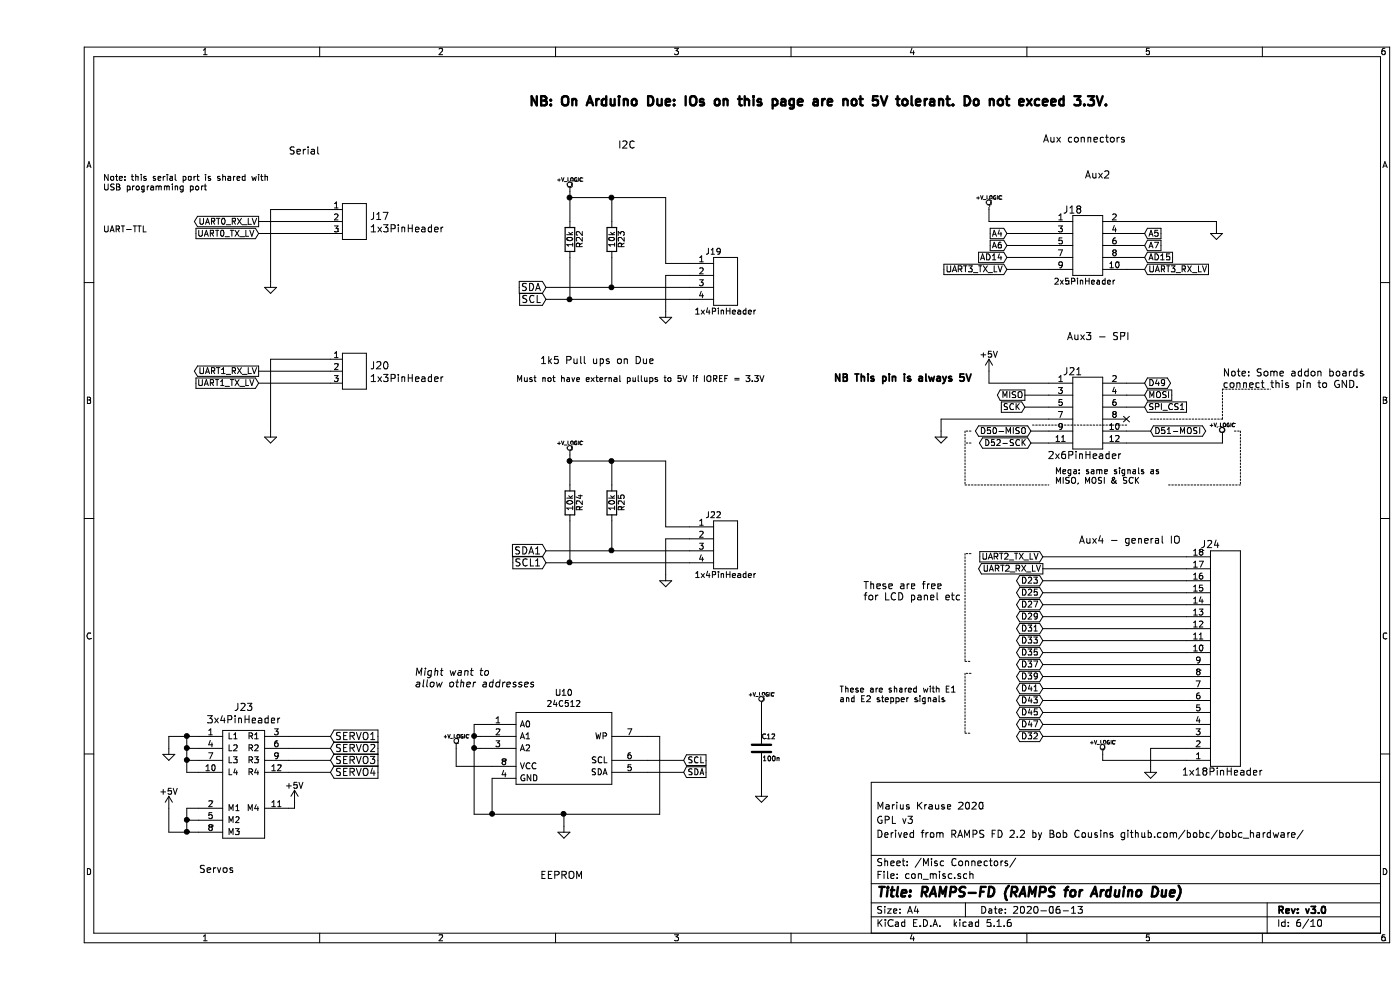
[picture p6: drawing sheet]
EESchema Schematic File Version 4
EELAYER 30 0
EELAYER END
$Descr A4 11693 8268
encoding utf-8
Sheet 6 10
Title "RAMPS-FD (RAMPS for Arduino Due)"
Date "2020-06-13"
Rev "v3.0"
Comp ""
Comment1 "Derived from RAMPS FD 2.2 by Bob Cousins github.com/bobc/bobc_hardware/"
Comment2 "GPL v3"
Comment3 "Marius Krause 2020"
Comment4 ""
$EndDescr
Text GLabel 9250 2150 2    50   Input ~ 0
AD15
Text GLabel 8100 2150 0    50   Input ~ 0
AD14
Wire Wire Line
	8300 3700 8450 3700
Wire Wire Line
	1950 2350 1950 1750
Wire Wire Line
	8250 3400 8450 3400
Wire Wire Line
	9250 3300 9100 3300
Wire Wire Line
	8300 3600 8450 3600
Wire Wire Line
	9250 2150 9100 2150
Wire Wire Line
	9250 1950 9100 1950
Wire Wire Line
	8450 2150 8100 2150
Wire Wire Line
	8100 1950 8450 1950
Wire Wire Line
	7550 3600 7550 3500
Wire Wire Line
	8450 3200 7950 3200
Wire Wire Line
	7950 3200 7950 3100
Wire Wire Line
	9100 1850 9850 1850
Wire Wire Line
	2450 1850 1850 1850
Connection ~ 4800 2400
Wire Wire Line
	4800 2150 4800 2400
Connection ~ 4450 2500
Wire Wire Line
	4450 2150 4450 2500
Wire Wire Line
	4250 2400 4800 2400
Connection ~ 4800 1650
Wire Wire Line
	4800 1850 4800 1650
Wire Wire Line
	4450 1650 4800 1650
Wire Wire Line
	5250 1650 5250 2200
Wire Wire Line
	5250 2200 5450 2200
Wire Wire Line
	4450 1600 4450 1650
Connection ~ 4450 1650
Wire Wire Line
	5450 2300 5250 2300
Wire Wire Line
	5250 2300 5250 2600
Wire Wire Line
	4250 2500 4450 2500
Wire Wire Line
	2450 6150 2100 6150
Wire Wire Line
	2450 6250 2100 6250
Wire Wire Line
	2450 6350 2100 6350
Wire Wire Line
	1100 6250 1100 6150
Wire Wire Line
	2450 6450 2100 6450
Wire Wire Line
	1250 6950 1100 6950
Wire Wire Line
	1100 6950 1100 6750
Wire Wire Line
	1850 1950 2450 1950
Wire Wire Line
	7950 1750 7950 1850
Wire Wire Line
	7950 1850 8450 1850
Wire Wire Line
	9850 1850 9850 1900
Wire Wire Line
	8100 2050 8450 2050
Wire Wire Line
	8100 2250 8450 2250
Wire Wire Line
	9100 2050 9250 2050
Wire Wire Line
	9100 2250 9250 2250
Wire Wire Line
	9100 3400 9250 3400
Wire Wire Line
	8450 3300 8250 3300
Wire Wire Line
	1850 3200 2450 3200
Wire Wire Line
	2450 3100 1850 3100
Wire Wire Line
	4250 4700 4450 4700
Wire Wire Line
	5250 4800 5250 4500
Wire Wire Line
	5250 4500 5450 4500
Connection ~ 4450 3850
Wire Wire Line
	4450 3800 4450 3850
Wire Wire Line
	5450 4400 5250 4400
Wire Wire Line
	5250 4400 5250 3850
Wire Wire Line
	5250 3850 4800 3850
Wire Wire Line
	4800 4050 4800 3850
Connection ~ 4800 3850
Wire Wire Line
	4250 4600 4800 4600
Wire Wire Line
	4450 4350 4450 4700
Connection ~ 4450 4700
Wire Wire Line
	4800 4350 4800 4600
Connection ~ 4800 4600
Text GLabel 8300 3600 0    50   BiDi ~ 0
D50-MISO
Text GLabel 8300 3700 0    50   BiDi ~ 0
D52-SCK
$Comp
L RAMPS-FD:1x4PinHeader J22
U 1 1
P 5650 4400
F 0 "J22" H 5650 4500 50  0000 C CNN
F 1 "1x4PinHeader" H 5750 4000 50  0000 C CNN
F 2 "RAMPS-FD:pin_header_2.54mm_1x4" H 5650 4400 60  0001 C CNN
F 3 "" H 5650 4400 60  0001 C CNN
F 4 "yes" H 0   0   50  0001 C CNN "Fitted"
F 5 "LCSC: C124378" H 0   0   50  0001 C CNN "Ordering"
F 6 "0,024235" H 0   0   50  0001 C CNN "Price (USD)"
	1    5650 4400
	1    0    0    -1  
$EndComp
$Comp
L RAMPS-FD:10k R?
U 1 1
P 4800 4200
AR Path="/523B601F" Ref="R?"  Part="1" 
AR Path="/5176EFAC/523B601F" Ref="R25"  Part="1" 
F 0 "R25" V 4880 4200 50  0000 C CNN
F 1 "10k" V 4800 4200 50  0000 C CNN
F 2 "RAMPS-FD:R_0603" H 4800 4200 60  0001 C CNN
F 3 "" H 4800 4200 60  0001 C CNN
F 4 "yes" H 4800 4200 50  0001 C CNN "Fitted"
F 5 "LCSC: C238881" H 4800 4200 50  0001 C CNN "Ordering"
F 6 "0,003395" H 4800 4200 50  0001 C CNN "Price (USD)"
	1    4800 4200
	1    0    0    -1  
$EndComp
$Comp
L RAMPS-FD:10k R?
U 1 1
P 4450 4200
AR Path="/523B601E" Ref="R?"  Part="1" 
AR Path="/5176EFAC/523B601E" Ref="R24"  Part="1" 
F 0 "R24" V 4530 4200 50  0000 C CNN
F 1 "10k" V 4450 4200 50  0000 C CNN
F 2 "RAMPS-FD:R_0603" H 4450 4200 60  0001 C CNN
F 3 "" H 4450 4200 60  0001 C CNN
F 4 "yes" H 4450 4200 50  0001 C CNN "Fitted"
F 5 "LCSC: C238881" H 4450 4200 50  0001 C CNN "Ordering"
F 6 "0,003395" H 4450 4200 50  0001 C CNN "Price (USD)"
	1    4450 4200
	1    0    0    -1  
$EndComp
$Comp
L power:GND #PWR?
U 1 1
P 5250 4800
AR Path="/523B601D" Ref="#PWR?"  Part="1" 
AR Path="/5176EFAC/523B601D" Ref="#PWR074"  Part="1" 
F 0 "#PWR074" H 5250 4800 30  0001 C CNN
F 1 "GND" H 5250 4730 30  0001 C CNN
F 2 "" H 5250 4800 60  0001 C CNN
F 3 "" H 5250 4800 60  0001 C CNN
	1    5250 4800
	1    0    0    -1  
$EndComp
Text GLabel 4250 4600 0    60   Input ~ 0
SDA1
Text GLabel 4250 4700 0    60   Input ~ 0
SCL1
$Comp
L RAMPS-FD:+V_LOGIC #PWR073
U 1 1
P 4450 3800
F 0 "#PWR073" H 4450 3770 30  0001 C CNN
F 1 "+V_LOGIC" H 4450 3900 30  0000 C CNN
F 2 "" H 4450 3800 60  0001 C CNN
F 3 "" H 4450 3800 60  0001 C CNN
	1    4450 3800
	1    0    0    -1  
$EndComp
Text GLabel 1850 3100 0    50   Output ~ 0
UART1_RX_LV
Text GLabel 1850 3200 0    50   Input ~ 0
UART1_TX_LV
$Comp
L power:GND #PWR?
U 1 1
P 1950 3600
AR Path="/523B5AB9" Ref="#PWR?"  Part="1" 
AR Path="/5176EFAC/523B5AB9" Ref="#PWR070"  Part="1" 
F 0 "#PWR070" H 1950 3600 30  0001 C CNN
F 1 "GND" H 1950 3530 30  0001 C CNN
F 2 "" H 1950 3600 60  0001 C CNN
F 3 "" H 1950 3600 60  0001 C CNN
	1    1950 3600
	1    0    0    -1  
$EndComp
Text Notes 2100 1300 0    60   ~ 0
Serial
Text Notes 550  1950 0    50   ~ 0
UART-TTL
Text GLabel 8100 2050 0    50   Input ~ 0
A6
Text GLabel 9250 2050 2    50   Input ~ 0
A7
Text GLabel 9250 1950 2    50   Input ~ 0
A5
Text GLabel 8100 1950 0    50   Input ~ 0
A4
Text GLabel 9300 3600 2    50   BiDi ~ 0
D51-MOSI
$Comp
L RAMPS-FD:+V_LOGIC #PWR065
U 1 1
P 7950 1750
F 0 "#PWR065" H 7950 1720 30  0001 C CNN
F 1 "+V_LOGIC" H 7950 1850 30  0000 C CNN
F 2 "" H 7950 1750 60  0001 C CNN
F 3 "" H 7950 1750 60  0001 C CNN
	1    7950 1750
	1    0    0    -1  
$EndComp
$Comp
L RAMPS-FD:+V_LOGIC #PWR064
U 1 1
P 4450 1600
F 0 "#PWR064" H 4450 1570 30  0001 C CNN
F 1 "+V_LOGIC" H 4450 1700 30  0000 C CNN
F 2 "" H 4450 1600 60  0001 C CNN
F 3 "" H 4450 1600 60  0001 C CNN
	1    4450 1600
	1    0    0    -1  
$EndComp
Text GLabel 8400 6050 0    50   BiDi ~ 0
D47
Text GLabel 8400 5950 0    50   BiDi ~ 0
D45
Text GLabel 8400 5850 0    50   BiDi ~ 0
D43
Text GLabel 8400 5750 0    50   BiDi ~ 0
D41
Text GLabel 8400 5650 0    50   BiDi ~ 0
D39
Text GLabel 8400 5550 0    50   BiDi ~ 0
D37
Text GLabel 8400 5450 0    50   BiDi ~ 0
D35
Text GLabel 8400 5350 0    50   BiDi ~ 0
D33
Text GLabel 8400 5250 0    50   BiDi ~ 0
D31
Text GLabel 8400 5150 0    50   BiDi ~ 0
D29
Text GLabel 8400 5050 0    50   BiDi ~ 0
D27
Text GLabel 8400 4950 0    50   BiDi ~ 0
D25
Text GLabel 8400 4850 0    50   BiDi ~ 0
D23
$Comp
L RAMPS-FD:1x18PinHeader J24
U 1 1
P 9800 6350
F 0 "J24" H 9800 4550 60  0000 C CNN
F 1 "1x18PinHeader" H 9900 6450 60  0000 C CNN
F 2 "RAMPS-FD:PinHeader_1x18_P2.54mm_Vertical" H 9800 6350 60  0001 C CNN
F 3 "" H 9800 6350 60  0001 C CNN
F 4 "yes" H 0   0   50  0001 C CNN "Fitted"
F 5 "LCSC: 1xC124381 1xC124372" H 0   0   50  0001 C CNN "Ordering"
F 6 "=0,047589+0,048216" H 0   0   50  0001 C CNN "Price (USD)"
	1    9800 6350
	1    0    0    1   
$EndComp
Text GLabel 9250 3200 2    50   BiDi ~ 0
D49
Text GLabel 9250 3300 2    50   Input ~ 0
MOSI
Text GLabel 8250 3400 0    50   Input ~ 0
SCK
Text GLabel 8250 3300 0    50   Output ~ 0
MISO
Text Notes 4000 3200 0    50   ~ 0
Must not have external pullups to 5V if IOREF = 3.3V
$Comp
L power:GND #PWR?
U 1 1
P 7550 3600
AR Path="/5104884C" Ref="#PWR?"  Part="1" 
AR Path="/5176EFAC/5104884C" Ref="#PWR071"  Part="1" 
F 0 "#PWR071" H 7550 3600 30  0001 C CNN
F 1 "GND" H 7550 3530 30  0001 C CNN
F 2 "" H 7550 3600 60  0001 C CNN
F 3 "" H 7550 3600 60  0001 C CNN
	1    7550 3600
	1    0    0    -1  
$EndComp
$Comp
L power:GND #PWR?
U 1 1
P 9850 1900
AR Path="/51048839" Ref="#PWR?"  Part="1" 
AR Path="/5176EFAC/51048839" Ref="#PWR066"  Part="1" 
F 0 "#PWR066" H 9850 1900 30  0001 C CNN
F 1 "GND" H 9850 1830 30  0001 C CNN
F 2 "" H 9850 1900 60  0001 C CNN
F 3 "" H 9850 1900 60  0001 C CNN
	1    9850 1900
	1    0    0    -1  
$EndComp
$Comp
L power:GND #PWR?
U 1 1
P 1950 2350
AR Path="/5104861F" Ref="#PWR?"  Part="1" 
AR Path="/5176EFAC/5104861F" Ref="#PWR067"  Part="1" 
F 0 "#PWR067" H 1950 2350 30  0001 C CNN
F 1 "GND" H 1950 2280 30  0001 C CNN
F 2 "" H 1950 2350 60  0001 C CNN
F 3 "" H 1950 2350 60  0001 C CNN
	1    1950 2350
	1    0    0    -1  
$EndComp
Text GLabel 1850 1950 0    50   Input ~ 0
UART0_TX_LV
Text GLabel 1850 1850 0    50   Output ~ 0
UART0_RX_LV
Text Notes 4200 3050 0    60   ~ 0
1k5 Pull ups on Due
Text Notes 8600 2850 0    60   ~ 0
Aux3 - SPI
Text Notes 8750 1500 0    60   ~ 0
Aux2
Text Notes 8400 1200 0    60   ~ 0
Aux connectors
Text Notes 1350 7300 0    60   ~ 0
Servos
$Comp
L power:GND #PWR?
U 1 1
P 1100 6250
AR Path="/51047C7E" Ref="#PWR?"  Part="1" 
AR Path="/5176EFAC/51047C7E" Ref="#PWR076"  Part="1" 
F 0 "#PWR076" H 1100 6250 30  0001 C CNN
F 1 "GND" H 1100 6180 30  0001 C CNN
F 2 "" H 1100 6250 60  0001 C CNN
F 3 "" H 1100 6250 60  0001 C CNN
	1    1100 6250
	1    0    0    -1  
$EndComp
$Comp
L power:+5V #PWR082
U 1 1
P 1100 6750
F 0 "#PWR082" H 1100 6600 50  0001 C CNN
F 1 "+5V" H 1100 6890 50  0000 C CNN
F 2 "" H 1100 6750 50  0000 C CNN
F 3 "" H 1100 6750 50  0000 C CNN
	1    1100 6750
	1    0    0    -1  
$EndComp
Text GLabel 2450 6450 2    60   Input ~ 0
SERVO4
Text GLabel 2450 6350 2    60   Input ~ 0
SERVO3
Text GLabel 2450 6150 2    60   Input ~ 0
SERVO1
Text Notes 4850 1250 0    60   ~ 0
I2C
Text GLabel 4250 2500 0    60   Input ~ 0
SCL
Text GLabel 4250 2400 0    60   Input ~ 0
SDA
$Comp
L power:GND #PWR?
U 1 1
P 5250 2600
AR Path="/51047413" Ref="#PWR?"  Part="1" 
AR Path="/5176EFAC/51047413" Ref="#PWR068"  Part="1" 
F 0 "#PWR068" H 5250 2600 30  0001 C CNN
F 1 "GND" H 5250 2530 30  0001 C CNN
F 2 "" H 5250 2600 60  0001 C CNN
F 3 "" H 5250 2600 60  0001 C CNN
	1    5250 2600
	1    0    0    -1  
$EndComp
$Comp
L RAMPS-FD:10k R?
U 1 1
P 4450 2000
AR Path="/510473D0" Ref="R?"  Part="1" 
AR Path="/5176EFAC/510473D0" Ref="R22"  Part="1" 
F 0 "R22" V 4530 2000 50  0000 C CNN
F 1 "10k" V 4450 2000 50  0000 C CNN
F 2 "RAMPS-FD:R_0603" H 4450 2000 60  0001 C CNN
F 3 "" H 4450 2000 60  0001 C CNN
F 4 "yes" H 4450 2000 50  0001 C CNN "Fitted"
F 5 "LCSC: C238881" H 4450 2000 50  0001 C CNN "Ordering"
F 6 "0,003395" H 4450 2000 50  0001 C CNN "Price (USD)"
	1    4450 2000
	1    0    0    -1  
$EndComp
$Comp
L RAMPS-FD:10k R?
U 1 1
P 4800 2000
AR Path="/510473CD" Ref="R?"  Part="1" 
AR Path="/5176EFAC/510473CD" Ref="R23"  Part="1" 
F 0 "R23" V 4880 2000 50  0000 C CNN
F 1 "10k" V 4800 2000 50  0000 C CNN
F 2 "RAMPS-FD:R_0603" H 4800 2000 60  0001 C CNN
F 3 "" H 4800 2000 60  0001 C CNN
F 4 "yes" H 4800 2000 50  0001 C CNN "Fitted"
F 5 "LCSC: C238881" H 4800 2000 50  0001 C CNN "Ordering"
F 6 "0,003395" H 4800 2000 50  0001 C CNN "Price (USD)"
	1    4800 2000
	1    0    0    -1  
$EndComp
$Comp
L RAMPS-FD:1x4PinHeader J19
U 1 1
P 5650 2200
F 0 "J19" H 5650 2300 50  0000 C CNN
F 1 "1x4PinHeader" H 5750 1800 50  0000 C CNN
F 2 "RAMPS-FD:pin_header_2.54mm_1x4" H 5650 2200 60  0001 C CNN
F 3 "" H 5650 2200 60  0001 C CNN
F 4 "yes" H 0   0   50  0001 C CNN "Fitted"
F 5 "LCSC: C124378" H 0   0   50  0001 C CNN "Ordering"
F 6 "0,024235" H 0   0   50  0001 C CNN "Price (USD)"
	1    5650 2200
	1    0    0    -1  
$EndComp
Text Notes 4100 900  0    79   ~ 16
NB: On Arduino Due: IOs on this page are not 5V tolerant. Do not exceed 3.3V.
Text Notes 550  1600 0    50   ~ 0
Note: this serial port is shared with\nUSB programming port
Text GLabel 9250 3400 2    50   Input ~ 0
SPI_CS1
Wire Wire Line
	9300 3600 9100 3600
Wire Wire Line
	7550 3500 8450 3500
Wire Notes Line
	7750 5625 7750 6125
Text GLabel 8400 4750 0    50   Output ~ 0
UART2_RX_LV
Text GLabel 8400 4650 0    50   Input ~ 0
UART2_TX_LV
Text GLabel 8100 2250 0    50   Input ~ 0
UART3_TX_LV
Text GLabel 9250 2250 2    50   Input ~ 0
UART3_RX_LV
Text Notes 6700 5875 0    50   ~ 0
These are shared with E1 \nand E2 stepper signals
Text Notes 8500 4050 0    50   ~ 0
Mega: same signals as \nMISO, MOSI & SCK
Wire Wire Line
	9250 3200 9100 3200
Text GLabel 8400 6150 0    50   BiDi ~ 0
D32
$Comp
L power:+5V #PWR069
U 1 1
P 7950 3100
F 0 "#PWR069" H 7950 2950 50  0001 C CNN
F 1 "+5V" H 7950 3240 50  0000 C CNN
F 2 "" H 7950 3100 50  0000 C CNN
F 3 "" H 7950 3100 50  0000 C CNN
	1    7950 3100
	1    0    0    -1  
$EndComp
Text Notes 6650 3200 0    60   ~ 12
NB This pin is always 5V
Wire Notes Line
	7800 4625 7750 4625
Wire Notes Line
	7750 4625 7750 5525
Wire Notes Line
	7750 5525 7800 5525
Text Notes 6900 5025 0    60   ~ 0
These are free \nfor LCD panel etc
Wire Notes Line
	7800 5625 7750 5625
Wire Notes Line
	7750 6125 7800 6125
NoConn ~ 9100 3500
$Comp
L RAMPS-FD:2x6PinHeader J21
U 1 1
P 8650 3200
F 0 "J21" H 8650 3300 60  0000 C CNN
F 1 "2x6PinHeader" H 8750 2600 60  0000 C CNN
F 2 "RAMPS-FD:pin_header_2.54mm_2x6" H 8650 3200 60  0001 C CNN
F 3 "" H 8650 3200 60  0001 C CNN
F 4 "yes" H 0   0   50  0001 C CNN "Fitted"
F 5 "LCSC: C124388" H 0   0   50  0001 C CNN "Ordering"
F 6 "0,057859" H 0   0   50  0001 C CNN "Price (USD)"
	1    8650 3200
	1    0    0    -1  
$EndComp
$Comp
L RAMPS-FD:+V_LOGIC #PWR072
U 1 1
P 9900 3650
F 0 "#PWR072" H 9900 3620 30  0001 C CNN
F 1 "+V_LOGIC" H 9900 3750 30  0000 C CNN
F 2 "" H 9900 3650 60  0001 C CNN
F 3 "" H 9900 3650 60  0001 C CNN
	1    9900 3650
	1    0    0    -1  
$EndComp
Wire Wire Line
	9100 3700 9900 3700
Wire Wire Line
	9900 3700 9900 3650
Wire Notes Line
	7800 3600 7750 3600
Wire Notes Line
	7750 3600 7750 4050
Wire Notes Line
	7800 3700 7750 3700
Wire Notes Line
	7750 4050 8450 4050
Wire Notes Line
	10000 3600 10050 3600
Wire Notes Line
	10050 3600 10050 4050
Wire Notes Line
	10050 4050 9450 4050
Wire Notes Line
	9300 3500 9900 3500
Wire Notes Line
	9900 3500 9900 3250
Wire Notes Line
	9900 3250 10300 3250
Text Notes 9900 3250 0    60   ~ 0
Note: Some addon boards \nconnect this pin to GND.
$Comp
L power:GND #PWR?
U 1 1
P 4400 6900
AR Path="/52B23654" Ref="#PWR?"  Part="1" 
AR Path="/5176EFAC/52B23654" Ref="#PWR083"  Part="1" 
F 0 "#PWR083" H 4400 6900 30  0001 C CNN
F 1 "GND" H 4400 6830 30  0001 C CNN
F 2 "" H 4400 6900 60  0001 C CNN
F 3 "" H 4400 6900 60  0001 C CNN
	1    4400 6900
	1    0    0    -1  
$EndComp
Wire Wire Line
	3650 6250 3700 6250
Wire Wire Line
	3650 6050 3650 6150
Wire Wire Line
	3650 6800 3800 6800
Connection ~ 4400 6800
Wire Wire Line
	3650 6150 3700 6150
Connection ~ 3650 6250
Wire Wire Line
	3700 6050 3650 6050
Connection ~ 3650 6150
$Comp
L RAMPS-FD:+V_LOGIC #PWR077
U 1 1
P 3500 6250
F 0 "#PWR077" H 3500 6220 30  0001 C CNN
F 1 "+V_LOGIC" H 3500 6350 30  0000 C CNN
F 2 "" H 3500 6250 60  0001 C CNN
F 3 "" H 3500 6250 60  0001 C CNN
	1    3500 6250
	1    0    0    -1  
$EndComp
Wire Wire Line
	3500 6400 3500 6250
Wire Wire Line
	5100 6150 5200 6150
Wire Wire Line
	5200 6150 5200 6800
Text GLabel 5400 6350 2    50   Input ~ 0
SCL
Text GLabel 5400 6450 2    50   Input ~ 0
SDA
Wire Wire Line
	5100 6450 5400 6450
Wire Wire Line
	5100 6350 5400 6350
Text Notes 4200 7350 0    60   ~ 0
EEPROM
$Comp
L RAMPS-FD:100n C?
U 1 1
P 6050 6250
AR Path="/52B22339" Ref="C?"  Part="1" 
AR Path="/5176EFAC/52B22339" Ref="C12"  Part="1" 
F 0 "C12" H 6050 6350 40  0000 L CNN
F 1 "100n" H 6056 6165 40  0000 L CNN
F 2 "RAMPS-FD:C_0603" H 6088 6100 30  0001 C CNN
F 3 "" H 6050 6250 60  0000 C CNN
F 4 "#100nF #50V #5%" H 6050 6250 50  0001 C CNN "Rating"
F 5 "yes" H 0   0   50  0001 C CNN "Fitted"
F 6 "LCSC: C85999" H 0   0   50  0001 C CNN "Ordering"
F 7 "0,016915" H 0   0   50  0001 C CNN "Price (USD)"
	1    6050 6250
	1    0    0    -1  
$EndComp
$Comp
L power:GND #PWR?
U 1 1
P 6050 6600
AR Path="/52B22346" Ref="#PWR?"  Part="1" 
AR Path="/5176EFAC/52B22346" Ref="#PWR080"  Part="1" 
F 0 "#PWR080" H 6050 6600 30  0001 C CNN
F 1 "GND" H 6050 6530 30  0001 C CNN
F 2 "" H 6050 6600 60  0001 C CNN
F 3 "" H 6050 6600 60  0001 C CNN
	1    6050 6600
	1    0    0    -1  
$EndComp
Wire Wire Line
	6050 6400 6050 6600
$Comp
L RAMPS-FD:+V_LOGIC #PWR075
U 1 1
P 6050 5900
F 0 "#PWR075" H 6050 5870 30  0001 C CNN
F 1 "+V_LOGIC" H 6050 6000 30  0000 C CNN
F 2 "" H 6050 5900 60  0001 C CNN
F 3 "" H 6050 5900 60  0001 C CNN
	1    6050 5900
	1    0    0    -1  
$EndComp
Wire Wire Line
	6050 6100 6050 5900
Text Notes 3150 5750 0    60   Italic 0
Might want to \nallow other addresses
Wire Notes Line
	9100 3550 8300 3550
Wire Wire Line
	4800 2400 5450 2400
Wire Wire Line
	4450 2500 5450 2500
Wire Wire Line
	4800 1650 5250 1650
Wire Wire Line
	4450 1650 4450 1850
Wire Wire Line
	4450 3850 4450 4050
Wire Wire Line
	4800 3850 4450 3850
Wire Wire Line
	4450 4700 5450 4700
Wire Wire Line
	4800 4600 5450 4600
Wire Wire Line
	4400 6800 4400 6900
Wire Wire Line
	4400 6800 5200 6800
Wire Wire Line
	3650 6250 3650 6800
Wire Wire Line
	3650 6150 3650 6250
$Comp
L RAMPS-FD:3x4PinHeader J23
U 1 1
P 1550 6150
F 0 "J23" H 1725 6397 60  0000 C CNN
F 1 "3x4PinHeader" H 1725 6291 60  0000 C CNN
F 2 "RAMPS-FD:4x3_2.54mm_Header" H 1550 6150 60  0001 C CNN
F 3 "" H 1550 6150 60  0001 C CNN
F 4 "yes" H 0   0   50  0001 C CNN "Fitted"
F 5 "=0,039494 + 0,024235" H 0   0   50  0001 C CNN "Price (USD)"
F 6 "LCSC: 1x C124386 1xC124378" H 0   0   50  0001 C CNN "Ordering"
	1    1550 6150
	1    0    0    -1  
$EndComp
Text GLabel 2450 6250 2    60   Input ~ 0
SERVO2
$Comp
L power:+5V #PWR081
U 1 1
P 2150 6700
F 0 "#PWR081" H 2150 6550 50  0001 C CNN
F 1 "+5V" H 2150 6840 50  0000 C CNN
F 2 "" H 2150 6700 50  0000 C CNN
F 3 "" H 2150 6700 50  0000 C CNN
	1    2150 6700
	1    0    0    -1  
$EndComp
Wire Wire Line
	2100 6750 2150 6750
Wire Wire Line
	2150 6750 2150 6700
Wire Wire Line
	1350 6750 1250 6750
Wire Wire Line
	1250 6750 1250 6850
Wire Wire Line
	1350 6950 1250 6950
Connection ~ 1250 6950
Wire Wire Line
	1350 6850 1250 6850
Connection ~ 1250 6850
Wire Wire Line
	1250 6850 1250 6950
Wire Wire Line
	1100 6150 1250 6150
Wire Wire Line
	1250 6250 1250 6150
Connection ~ 1250 6150
Wire Wire Line
	1250 6150 1350 6150
Wire Wire Line
	1250 6250 1350 6250
Wire Wire Line
	1350 6350 1250 6350
Wire Wire Line
	1250 6350 1250 6250
Connection ~ 1250 6250
Wire Wire Line
	1350 6450 1250 6450
Wire Wire Line
	1250 6450 1250 6350
Connection ~ 1250 6350
$Comp
L RAMPS-FD:24C512 U10
U 1 1
P 4400 6250
F 0 "U10" H 4400 6715 50  0000 C CNN
F 1 "24C512" H 4400 6624 50  0000 C CNN
F 2 "RAMPS-FD:SOIC-8_3.9x4.9mm_P1.27mm" H 4400 6250 50  0001 C CNN
F 3 "" H 4400 6250 50  0001 C CNN
F 4 "yes" H 0   0   50  0001 C CNN "Fitted"
F 5 "LCSC: C79986" H 0   0   50  0001 C CNN "Ordering"
F 6 "0,295782" H 0   0   50  0001 C CNN "Price (USD)"
	1    4400 6250
	1    0    0    -1  
$EndComp
Wire Wire Line
	3800 6400 3500 6400
Wire Wire Line
	3800 6500 3800 6800
Connection ~ 3800 6800
Wire Wire Line
	3800 6800 4400 6800
$Comp
L RAMPS-FD:2x5PinHeader J18
U 1 1
P 8650 1850
F 0 "J18" H 8650 1950 60  0000 C CNN
F 1 "2x5PinHeader" H 8750 1350 50  0000 C CNN
F 2 "RAMPS-FD:pin_header_2.54mm_2x5" H 8650 1850 60  0001 C CNN
F 3 "" H 8650 1850 60  0001 C CNN
F 4 "yes" H 0   0   50  0001 C CNN "Fitted"
F 5 "LCSC: C124387" H 0   0   50  0001 C CNN "Ordering"
F 6 "0,04557" H 0   0   50  0001 C CNN "Price (USD)"
	1    8650 1850
	1    0    0    -1  
$EndComp
Text Notes 8700 4550 0    60   ~ 0
Aux4 - general IO
Wire Wire Line
	9600 4650 8400 4650
Wire Wire Line
	9600 4750 8400 4750
Wire Wire Line
	8400 4850 9600 4850
Wire Wire Line
	9600 4950 8400 4950
Wire Wire Line
	9600 5150 8400 5150
Wire Wire Line
	8400 5050 9600 5050
Wire Wire Line
	8400 5250 9600 5250
Wire Wire Line
	9600 5350 8400 5350
Wire Wire Line
	8400 5450 9600 5450
Wire Wire Line
	9600 5550 8400 5550
Wire Wire Line
	8400 5650 9600 5650
Wire Wire Line
	9600 5750 8400 5750
Wire Wire Line
	8400 5850 9600 5850
Wire Wire Line
	9600 5950 8400 5950
Wire Wire Line
	8400 6050 9600 6050
Wire Wire Line
	9600 6150 8400 6150
Wire Wire Line
	9300 6250 9600 6250
Wire Wire Line
	9300 6250 9300 6400
Wire Wire Line
	9600 6350 8900 6350
Wire Wire Line
	8900 6350 8900 6300
$Comp
L RAMPS-FD:+V_LOGIC #PWR078
U 1 1
P 8900 6300
F 0 "#PWR078" H 8900 6270 30  0001 C CNN
F 1 "+V_LOGIC" H 8900 6400 30  0000 C CNN
F 2 "" H 8900 6300 60  0001 C CNN
F 3 "" H 8900 6300 60  0001 C CNN
	1    8900 6300
	1    0    0    -1  
$EndComp
$Comp
L power:GND #PWR?
U 1 1
P 9300 6400
AR Path="/5EBBEB80" Ref="#PWR?"  Part="1" 
AR Path="/5176EFAC/5EBBEB80" Ref="#PWR079"  Part="1" 
F 0 "#PWR079" H 9300 6400 30  0001 C CNN
F 1 "GND" H 9300 6330 30  0001 C CNN
F 2 "" H 9300 6400 60  0001 C CNN
F 3 "" H 9300 6400 60  0001 C CNN
	1    9300 6400
	1    0    0    -1  
$EndComp
Wire Wire Line
	2450 3000 1950 3000
Wire Wire Line
	1950 3000 1950 3600
Wire Wire Line
	2450 1750 1950 1750
$Comp
L RAMPS-FD:1x3PinHeader J17
U 1 1
P 2550 1750
F 0 "J17" H 2778 1698 60  0000 L CNN
F 1 "1x3PinHeader" H 2778 1592 60  0000 L CNN
F 2 "RAMPS-FD:PinHeader_1x03_P2.54mm_Vertical" H 2350 1200 60  0001 C CNN
F 3 "" H 2550 1750 60  0001 C CNN
F 4 "LCSC: C49257" H 2500 1000 60  0001 C CNN "Ordering"
F 5 "0,010025" H 2550 1750 50  0001 C CNN "Price (USD)"
F 6 "yes" H 2550 1750 50  0001 C CNN "Fitted"
	1    2550 1750
	1    0    0    -1  
$EndComp
$Comp
L RAMPS-FD:1x3PinHeader J20
U 1 1
P 2550 3000
F 0 "J20" H 2778 2948 60  0000 L CNN
F 1 "1x3PinHeader" H 2778 2842 60  0000 L CNN
F 2 "RAMPS-FD:PinHeader_1x03_P2.54mm_Vertical" H 2350 2450 60  0001 C CNN
F 3 "" H 2550 3000 60  0001 C CNN
F 4 "LCSC: C49257" H 2500 2250 60  0001 C CNN "Ordering"
F 5 "0,010025" H 2550 3000 50  0001 C CNN "Price (USD)"
F 6 "yes" H 2550 3000 50  0001 C CNN "Fitted"
	1    2550 3000
	1    0    0    -1  
$EndComp
$EndSCHEMATC
